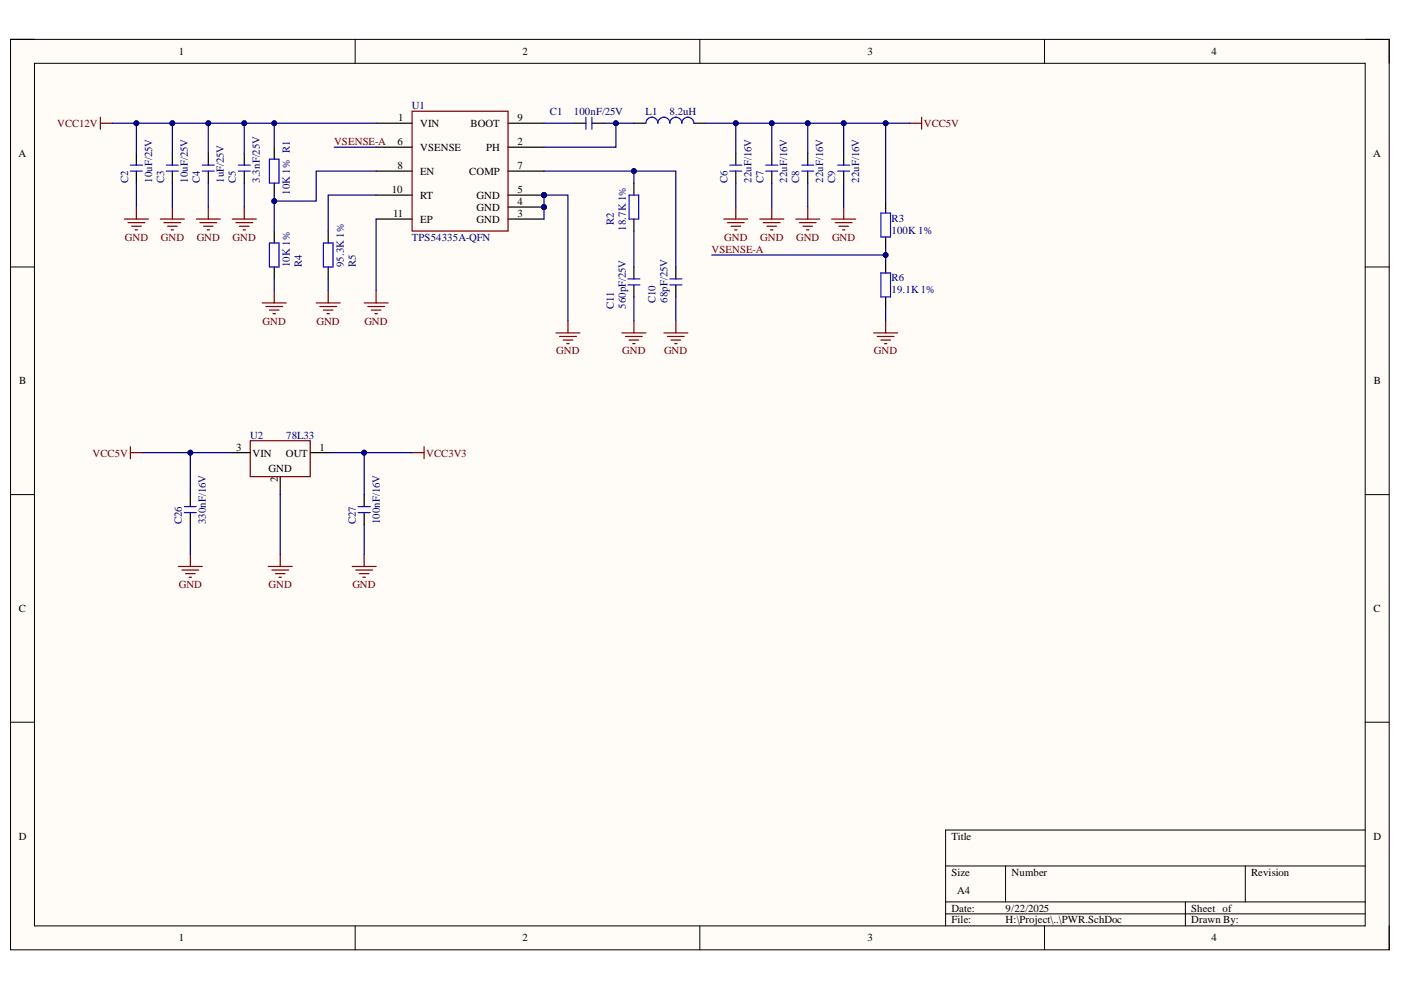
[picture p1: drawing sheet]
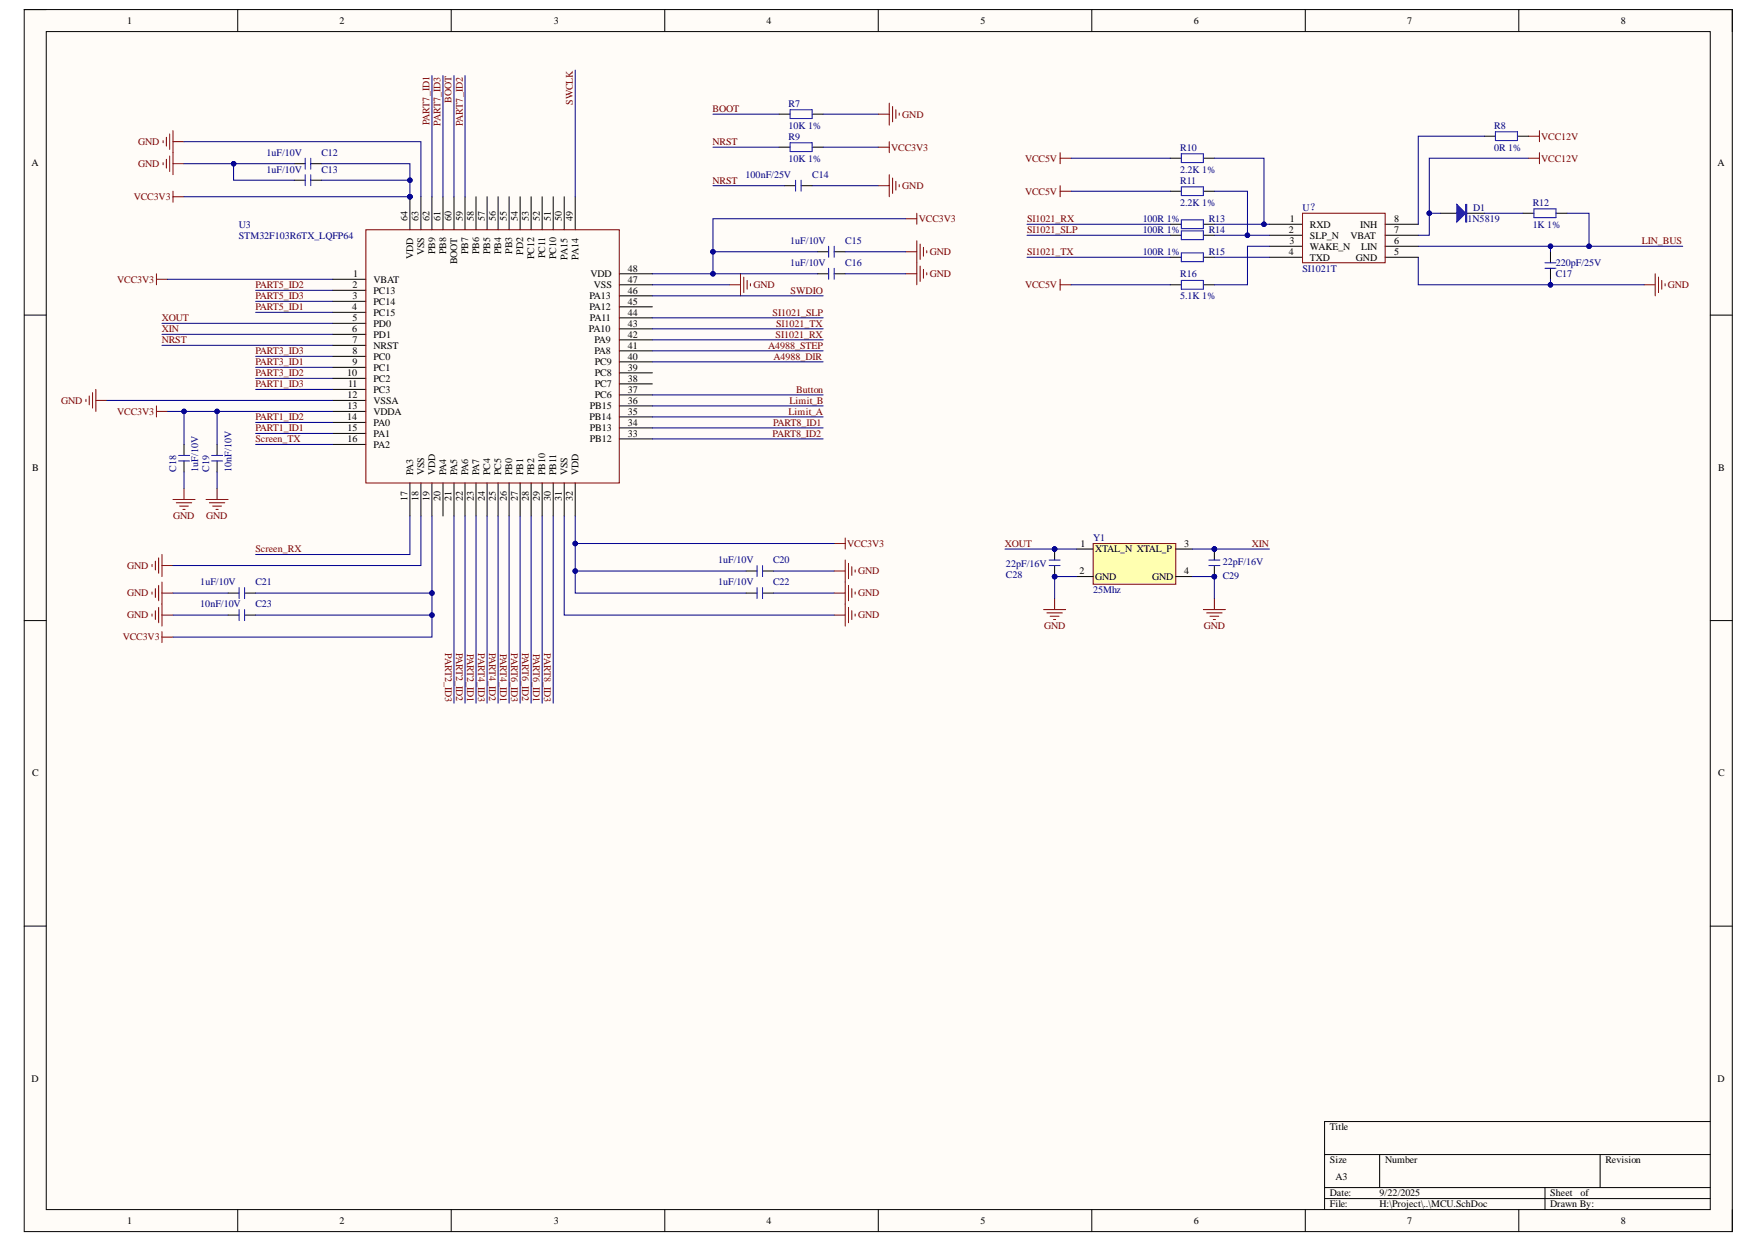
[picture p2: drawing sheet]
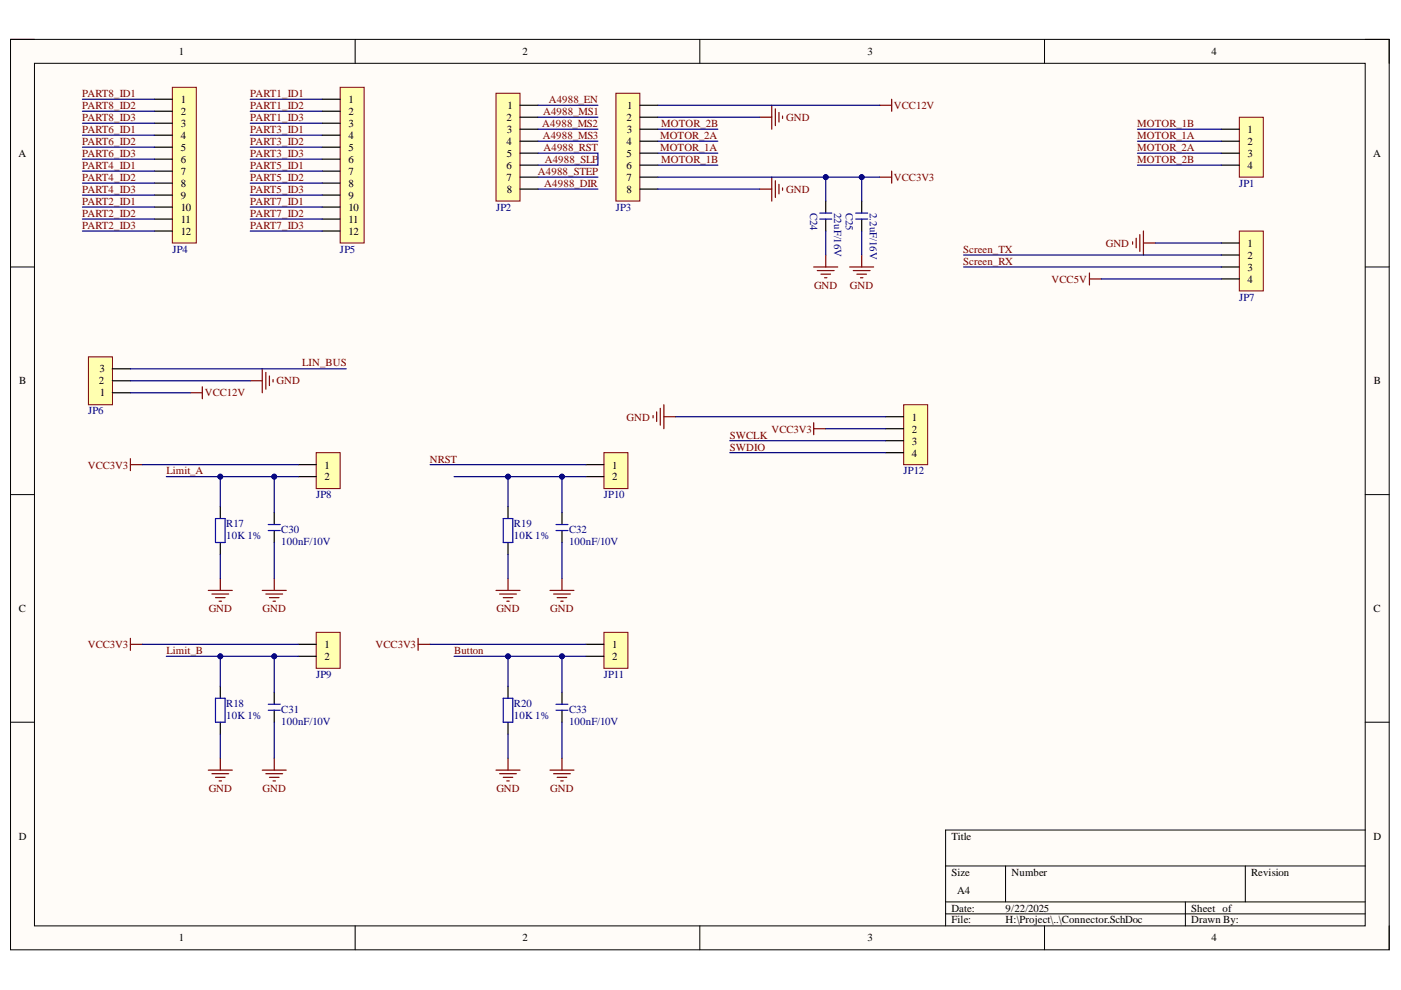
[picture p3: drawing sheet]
# Altium project ControllorBord.PrjPcb
3 sheets, 72 parts. Net scope: global (net labels, ports and power ports of the same name join across sheets).
Board file: PCB.PcbDoc
Sheets:
  PWR.SchDoc
  MCU.SchDoc
  Connector.SchDoc

## Sheet PWR.SchDoc
size A4; SheetNumber: 1; SheetTotal: 3

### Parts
C1  100nF/25V  [C0603_L]
C2  10uF/25V  [C0603_L]
C3  10uF/25V  [C0603_L]
C4  1uF/25V  [C0603_L]
C5  3.3nF/25V  [C0603_L]
C6  22uF/16V  [C0603_L]
C7  22uF/16V  [C0603_L]
C8  22uF/16V  [C0603_L]
C9  22uF/16V  [C0603_L]
C10  68pF/25V  [C0603_L]
C11  560pF/25V  [C0603_L]
C26  330nF/16V  [C0603_L]
C27  100nF/16V  [C0603_L]
L1  8.2uH  [NR4020]
R1  10K 1%  [R0603_L]
R2  18.7K 1%  [R0603_L]
R3  100K 1%  [R0603_L]
R4  10K 1%  [R0603_L]
R5  95.3K 1%  [R0603_L]
R6  19.1K 1%  [R0603_L]
U1  TPS54335A-QFN  [VSON-10_L3.0-W3.0-P0.50-TL-EP]
U2  78L33  [SOT89_L]

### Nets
GND: C2.1 C3.1 C4.1 C5.1 C6.1 C7.1 C8.1 C9.1 C10.1 C11.1 C26.1 C27.1 R4.2 R5.2 R6.2 U1.3(GND) U1.4(GND) U1.5(GND) U1.11(EP) U2.2(GND)
VCC3V3: C27.2 U2.1(OUT)
VCC5V: C6.2 C7.2 C8.2 C9.2 C26.2 L1.2 R3.1 U2.3(VIN)
VCC12V: C2.2 C3.2 C4.2 C5.2 R1.1 U1.1(VIN)
VSENSE-A: R3.2 R6.1 U1.6(VSENSE)
NetC1_1: C1.1 L1.1 U1.2(PH)
NetC1_2: C1.2 U1.9(BOOT)
NetC10_2: C10.2 R2.1 U1.7(COMP)
NetC11_2: C11.2 R2.2
NetR1_2: R1.2 R4.1 U1.8(EN)
NetR5_1: R5.1 U1.10(RT)

## Sheet MCU.SchDoc
size A3; SheetNumber: 2; SheetTotal: 3

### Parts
C12  1uF/10V  [C0603_L]
C13  1uF/10V  [C0603_L]
C14  100nF/25V  [C0603_L]
C15  1uF/10V  [C0603_L]
C16  1uF/10V  [C0603_L]
C17  220pF/25V  [C0603_L]
C18  1uF/10V  [C0603_L]
C19  10nF/10V  [C0603_L]
C20  1uF/10V  [C0603_L]
C21  1uF/10V  [C0603_L]
C22  1uF/10V  [C0603_L]
C23  10nF/10V  [C0603_L]
C28  22pF/16V  [C0402_L]
C29  22pF/16V  [C0402_L]
D1  1N5819  [SOD-323]
R7  10K 1%  [R0603_L]
R8  0R 1%  [R0603_L]
R9  10K 1%  [R0603_L]
R10  2.2K 1%  [R0603_L]
R11  2.2K 1%  [R0603_L]
R12  1K 1%  [R0603_L]
R13  100R 1%  [R0603_L]
R14  100R 1%  [R0603_L]
R15  100R 1%  [R0603_L]
R16  5.1K 1%  [R0603_L]
U3  STM32F103R6TX_LQFP64  [LQFP64 10x10_N]
U？  SI1021T  [SOP8]
Y1  25Mhz  [OSC 3225-4P]

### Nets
GND: C12.2 C13.2 C14.1 C15.1 C16.1 C17.1 C18.1 C19.1 C20.1 C21.2 C22.1 C23.2 C28.2 C29.2 R7.2 U3.12(VSSA) U3.18(VSS) U3.31(VSS) U3.47(VSS) U3.63(VSS) U？.5(GND) Y1.2(GND) Y1.4(GND)
VCC3V3: C12.1 C13.1 C15.2 C16.2 C18.2 C19.2 C20.2 C21.1 C22.2 C23.1 R9.2 U3.1(VBAT) U3.13(VDDA) U3.19(VDD) U3.32(VDD) U3.48(VDD) U3.64(VDD)
VCC5V: R10.2 R11.2 R16.2
VCC12V: D1.1(A) R8.1 U？.7(VBAT)
A4988_DIR: U3.40(PC9)
A4988_STEP: U3.41(PA8)
BOOT: R7.1 U3.60(BOOT)
Button: U3.37(PC6)
Limit_A: U3.35(PB14)
Limit_B: U3.36(PB15)
LIN_BUS: C17.2 R12.1 U？.6(LIN)
NRST: C14.2 R9.1 U3.7(NRST)
PART1_ID1: U3.15(PA1)
PART1_ID2: U3.14(PA0)
PART1_ID3: U3.11(PC3)
PART2_ID1: U3.23(PA7)
PART2_ID2: U3.22(PA6)
PART2_ID3: U3.21(PA5)
PART3_ID1: U3.9(PC1)
PART3_ID2: U3.10(PC2)
PART3_ID3: U3.8(PC0)
PART4_ID1: U3.26(PB0)
PART4_ID2: U3.25(PC5)
PART4_ID3: U3.24(PC4)
PART5_ID1: U3.4(PC15)
PART5_ID2: U3.2(PC13)
PART5_ID3: U3.3(PC14)
PART6_ID1: U3.29(PB10)
PART6_ID2: U3.28(PB2)
PART6_ID3: U3.27(PB1)
PART7_ID1: U3.62(PB9)
PART7_ID2: U3.59(PB7)
PART7_ID3: U3.61(PB8)
PART8_ID1: U3.34(PB13)
PART8_ID2: U3.33(PB12)
PART8_ID3: U3.30(PB11)
Screen_RX: U3.17(PA3)
Screen_TX: U3.16(PA2)
SI1021_RX: R13.1 U3.42(PA9)
SI1021_SLP: R14.1 U3.44(PA11)
SI1021_TX: R15.1 U3.43(PA10)
SWCLK: U3.49(PA14)
SWDIO: U3.46(PA13)
XIN: C29.1 U3.6(PD1) Y1.3(XTAL_P)
XOUT: C28.1 U3.5(PD0) Y1.1(XTAL_N)
NetD1_2: D1.2(K) R12.2
NetR8_2: R8.2 U？.8(INH)
NetR10_1: R10.1 R13.2 U？.1(RXD)
NetR11_1: R11.1 R14.2 U？.2(SLP_N)
NetR15_2: R15.2 U？.4(TXD)
NetR16_1: R16.1 U？.3(WAKE_N)

Not connected (* = marked no-connect by the designer): U3 20(PA4) 38(PC7) 39(PC8) 45(PA12) 50(PA15) 51(PC10) 52(PC11) 53(PC12) 54(PD2) 55(PB3) 56(PB4) 57(PB5) 58(PB6)

## Sheet Connector.SchDoc
size A4; SheetNumber: 3; SheetTotal: 3

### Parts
C24  22uF/16V  [C0603_L]
C25  2.2uF/16V  [C0603_L]
C30  100nF/10V  [C0603_L]
C31  100nF/10V  [C0603_L]
C32  100nF/10V  [C0603_L]
C33  100nF/10V  [C0603_L]
JP1  HDR-1X4  [XH2.54-LI-4P]  (value not drawn)
JP2  HDR-1X8  [HDR2.54-M-LI-8P]  (value not drawn)
JP3  HDR-1X8  [HDR2.54-M-LI-8P]  (value not drawn)
JP4  HDR-1X12  [MX1.25-L-12P]  (value not drawn)
JP5  HDR-1X12  [MX1.25-L-12P]  (value not drawn)
JP6  HDR-1X3  [XH2.54-LI-3P]  (value not drawn)
JP7  HDR-1X4  [XH2.54-LI-4P]  (value not drawn)
JP8  HDR-1X2  [XH2.54-LI-2P]  (value not drawn)
JP9  HDR-1X2  [XH2.54-LI-2P]  (value not drawn)
JP10  HDR-1X2  [XH2.54-LI-2P]  (value not drawn)
JP11  HDR-1X2  [XH2.54-LI-2P]  (value not drawn)
JP12  HDR-1X4  [HDR2.54-LI-4P]  (value not drawn)
R17  10K 1%  [R0603_L]
R18  10K 1%  [R0603_L]
R19  10K 1%  [R0603_L]
R20  10K 1%  [R0603_L]

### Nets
GND: C24.1 C25.1 C30.2 C31.2 C32.2 C33.2 JP3.2 JP3.8 JP6.2 JP7.1 JP12.1 R17.2 R18.2 R19.2 R20.2
VCC3V3: C24.2 C25.2 JP3.7 JP8.1 JP9.1 JP11.1 JP12.2
VCC5V: JP7.4
VCC12V: JP3.1 JP6.1
A4988_DIR: JP2.8
A4988_EN: JP2.1
A4988_MS1: JP2.2
A4988_MS2: JP2.3
A4988_MS3: JP2.4
A4988_RST: JP2.5 JP2.6  [also labelled A4988_SLP]
A4988_STEP: JP2.7
Button: C33.1 JP11.2 R20.1
Limit_A: C30.1 JP8.2 R17.1
Limit_B: C31.1 JP9.2 R18.1
LIN_BUS: JP6.3
MOTOR_1A: JP1.2 JP3.5
MOTOR_1B: JP1.1 JP3.6
MOTOR_2A: JP1.3 JP3.4
MOTOR_2B: JP1.4 JP3.3
NRST: JP10.1
PART1_ID1: JP5.1
PART1_ID2: JP5.2
PART1_ID3: JP5.3
PART2_ID1: JP4.10
PART2_ID2: JP4.11
PART2_ID3: JP4.12
PART3_ID1: JP5.4
PART3_ID2: JP5.5
PART3_ID3: JP5.6
PART4_ID1: JP4.7
PART4_ID2: JP4.8
PART4_ID3: JP4.9
PART5_ID1: JP5.7
PART5_ID2: JP5.8
PART5_ID3: JP5.9
PART6_ID1: JP4.4
PART6_ID2: JP4.5
PART6_ID3: JP4.6
PART7_ID1: JP5.10
PART7_ID2: JP5.11
PART7_ID3: JP5.12
PART8_ID1: JP4.1
PART8_ID2: JP4.2
PART8_ID3: JP4.3
Screen_RX: JP7.3
Screen_TX: JP7.2
SWCLK: JP12.3
SWDIO: JP12.4
NetC32_1: C32.1 JP10.2 R19.1

## Nets that join several sheets
GND: PWR (20 pins), MCU (23 pins), Connector (15 pins)
VCC3V3: PWR (C27.2 U2.1), MCU (17 pins), Connector (7 pins)
VCC5V: PWR (8 pins), MCU (R10.2 R11.2 R16.2), Connector (JP7.4)
VCC12V: PWR (6 pins), MCU (D1.1 R8.1 U？.7), Connector (JP3.1 JP6.1)
A4988_DIR: MCU (U3.40), Connector (JP2.8)
A4988_STEP: MCU (U3.41), Connector (JP2.7)
Button: MCU (U3.37), Connector (C33.1 JP11.2 R20.1)
Limit_A: MCU (U3.35), Connector (C30.1 JP8.2 R17.1)
Limit_B: MCU (U3.36), Connector (C31.1 JP9.2 R18.1)
LIN_BUS: MCU (C17.2 R12.1 U？.6), Connector (JP6.3)
NRST: MCU (C14.2 R9.1 U3.7), Connector (JP10.1)
PART1_ID1: MCU (U3.15), Connector (JP5.1)
PART1_ID2: MCU (U3.14), Connector (JP5.2)
PART1_ID3: MCU (U3.11), Connector (JP5.3)
PART2_ID1: MCU (U3.23), Connector (JP4.10)
PART2_ID2: MCU (U3.22), Connector (JP4.11)
PART2_ID3: MCU (U3.21), Connector (JP4.12)
PART3_ID1: MCU (U3.9), Connector (JP5.4)
PART3_ID2: MCU (U3.10), Connector (JP5.5)
PART3_ID3: MCU (U3.8), Connector (JP5.6)
PART4_ID1: MCU (U3.26), Connector (JP4.7)
PART4_ID2: MCU (U3.25), Connector (JP4.8)
PART4_ID3: MCU (U3.24), Connector (JP4.9)
PART5_ID1: MCU (U3.4), Connector (JP5.7)
PART5_ID2: MCU (U3.2), Connector (JP5.8)
PART5_ID3: MCU (U3.3), Connector (JP5.9)
PART6_ID1: MCU (U3.29), Connector (JP4.4)
PART6_ID2: MCU (U3.28), Connector (JP4.5)
PART6_ID3: MCU (U3.27), Connector (JP4.6)
PART7_ID1: MCU (U3.62), Connector (JP5.10)
PART7_ID2: MCU (U3.59), Connector (JP5.11)
PART7_ID3: MCU (U3.61), Connector (JP5.12)
PART8_ID1: MCU (U3.34), Connector (JP4.1)
PART8_ID2: MCU (U3.33), Connector (JP4.2)
PART8_ID3: MCU (U3.30), Connector (JP4.3)
Screen_RX: MCU (U3.17), Connector (JP7.3)
Screen_TX: MCU (U3.16), Connector (JP7.2)
SWCLK: MCU (U3.49), Connector (JP12.3)
SWDIO: MCU (U3.46), Connector (JP12.4)
